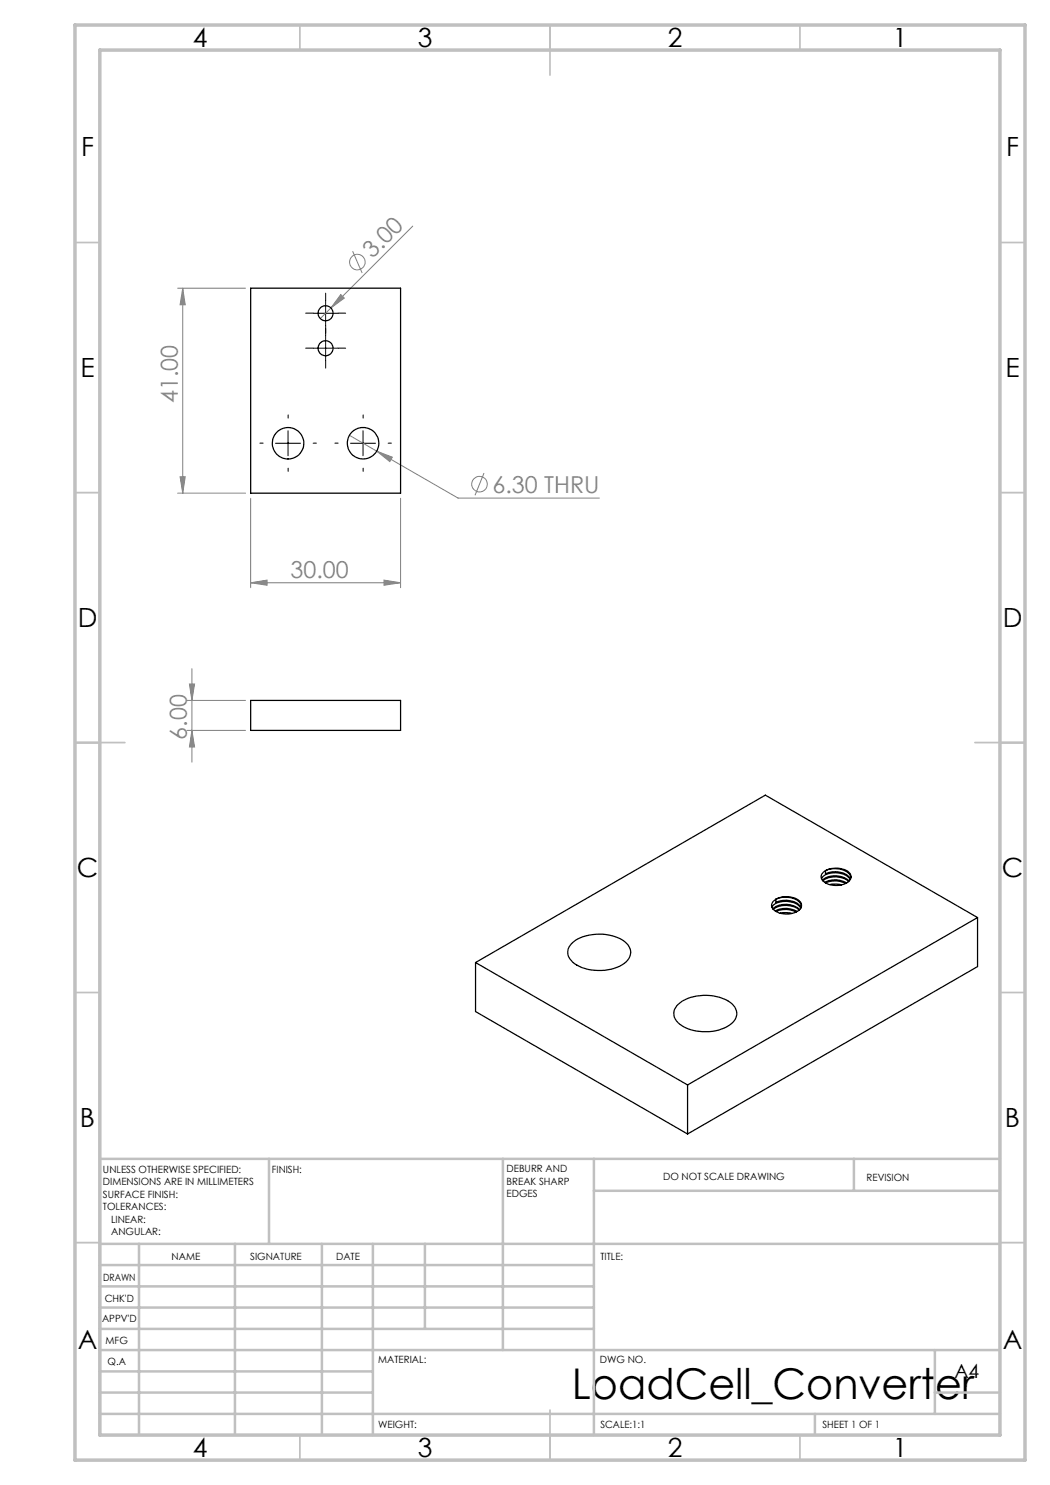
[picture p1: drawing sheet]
<svg xmlns="http://www.w3.org/2000/svg" width="210mm" height="297mm" viewBox="0 0 210 297" stroke-linecap="round" stroke-linejoin="round" font-family="sans-serif">
<g fill="none" stroke="#808080" stroke-width=".2">
<path d="M35.5 57.6h13.6M36.5 57.6l.5 3.4h-1zM36.5 57.6v41M68.2 58.9l.7 .7-2.7 2zM70.5 50.2l1.9 4.4M82.6 45.2l-18.5 18.5M35.5 98.6h13.6M36 95.4h1l-.5 3.2zM50.1 99.7v17.8M69.9 87.1l5.5 3.1M75.4 90.2l3.1 1.2-.5 .9zM75.4 90.2l16.2 9.4h28.3"/>
<path d="M80.1 99.7v17.8M96.8 94.6l-1.8 4.5M50.1 116.6l3.3-.6v1zM50.1 116.6h30M76.8 116l3.3 .6-3.3 .4zM37.9 136.8h1l-.5 3.3zM38.4 133.7v18.7M37.4 140.1h11.7M37.4 146.1h11.7M38.4 146.1l.5 3.3h-1z"/>
<circle cx="71.5" cy="52.4" r="1.55"/>
<circle cx="95.9" cy="96.8" r="1.55"/>
</g>
<g fill="none" stroke="#000" stroke-width=".2" stroke-dasharray="15.2 1.3 1.3 1.3">
<path d="M62.6 69.6h-1.5M62.6 62.6h-1.5M65.1 67.1v-1.5M65.1 72.1v1.5M65.1 60.1v-1.5M65.1 65.1v1.5M67.6 69.6h1.5M67.6 62.6h1.5M52.6 88.6h-.6M57.6 83.6v-.6M57.6 93.6v.7M62.6 88.6h.7"/>
<path d="M67.6 88.6h-.6M72.6 83.6v-.6M72.6 93.6v.7M77.6 88.6h.7"/>
</g>
<path d="M62.6 69.6h5M62.6 62.6h5M65.1 60.1v5.1M65.1 67.2v4.9M55.1 88.6h5M57.6 86.1v5.1M70.1 88.6h5M72.6 86.1v5.1" fill="none" stroke="#000" stroke-width=".2"/>
<g fill="none" stroke="#c0c0c0" stroke-width=".35">
<path d="M60 5v5M110 5v10M160 5v5M15 48.5h5M200 48.5h5M15 98.5h5M200 98.5h5M15 148.5h10M195 148.5h10M15 198.5h5M200 198.5h5M15 248.5h5"/>
<path d="M200 248.5h5M60 287v5M110 282v10M160 287v5"/>
</g>
<g fill="none" stroke="#c0c0c0" stroke-width=".5">
<path d="M53.8 231.8v17M100.6 231.8v38.2M118.8 231.8v55.2M118.8 238.2h81.2M170.8 231.8v6.4M200 231.8h-180v55.2M20 248.8h180M20 257.3h98.8M20 253h98.8M27.8 248.8v38.2M47 248.8v38.2M64.4 248.8v38.2"/>
<path d="M74.6 248.8v38.2M85 248.8v17M20 265.8h98.8M20 261.5h98.8M20 278.5h54.6M20 274.3h54.6M20 270h180M187 278.5h13M187 270v12.8M20 282.8h180M163 282.8v4.2"/>
</g>
<path d="M15 5h190v287h-190zM20 10h180v277h-180z" fill="none" stroke="#c0c0c0" stroke-width=".7"/>
<g fill="#808080">
<path d="M75.4 90.2l3.1 1.2-.5 .9z"/>
<path d="M68.2 58.9l.7 .7-2.7 2z"/>
<path d="M50.1 116.6l3.3-.6v1zM76.8 116l3.3 .6-3.3 .4z"/>
<path d="M36.5 57.6l.5 3.4h-1zM36 95.4h1l-.5 3.2zM37.9 136.8h1l-.5 3.3zM38.4 146.1l.5 3.3h-1z"/>
</g>
<g fill="none" stroke="#000" stroke-width=".25">
<path d="M50.1 57.6h30v41h-30zM50.1 140.1h30v6h-30zM155.2 179.8v.7a4.4 4.4 0 0 1 4.7 .6l.3 .4M155.2 179.8a4.1 4.1 0 0 1 5 1.1l.1 .3M164.3 175.7a2.74 2.74 0 0 1 2.9-1.1 3.4 3.4 0 0 1 2.8 1.3M164.5 176.1a4.1 4.1 0 0 1 5.3 .1M164.6 174.6a4.2 4.2 0 0 1 5.4 .1 1.5 1.5 0 0 1-1.2 2.1 4 4 0 0 1-4.4-.9l-.1-.3a1.07 1.07 0 0 1 .3-1zM164.6 176.2a4.2 4.2 0 0 1 5.1 .1M165 176.5a4.4 4.4 0 0 1 4.3 .1M165.1 174.1v.7a4.4 4.4 0 0 1 4.7 .6l.3 .4M165.1 174.1a4.6 4.6 0 0 1 4.7 .6l.4 .8M165.1 176.6a4.5 4.5 0 0 1 4 .1"/>
<path d="M165.9 176.9l1.3-.1 1.1 .2M95.1 192.5v9.8l42.4 24.5M95.1 192.5l42.4 24.5M114.3 188.7a8.6 8.6 0 0 1 7.4-1.7 5.2 5.2 0 0 1 4.3 2.8 2.96 2.96 0 0 1-2.1 3.4 9.5 9.5 0 0 1-9.4-.8 2.43 2.43 0 0 1-.2-3.7zM154.4 181.4a1.75 1.75 0 0 1 1.4-1 4.4 4.4 0 0 1 4.1 .9l.3 .3M154.6 181.8a4.2 4.2 0 0 1 5.3 .1M154.7 180.3a4.2 4.2 0 0 1 5.4 .1 1.33 1.33 0 0 1-.8 2 4.1 4.1 0 0 1-4.9-.8 1.04 1.04 0 0 1 .3-1.3zM154.7 181.9a4.2 4.2 0 0 1 5.1 .1M155 182.2a4.4 4.4 0 0 1 4.4 .1M155.2 182.3a4.5 4.5 0 0 1 4 .1M156 182.6l1.3-.1 1.1 .2M195.5 183.5l-42.4-24.5-58 33.5"/>
<path d="M195.5 183.5l-58 33.5M195.5 183.5v9.8l-58 33.5M135.4 201.2a8.2 8.2 0 0 1 7.2-2 5.7 5.7 0 0 1 4.5 2.6 2.77 2.77 0 0 1-1.7 3.5 9.6 9.6 0 0 1-9.4-.4 2.47 2.47 0 0 1-.6-3.7zM137.5 217v9.8"/>
<circle cx="65.1" cy="69.6" r="1.5"/>
<circle cx="65.1" cy="62.6" r="1.51"/>
<circle cx="57.6" cy="88.6" r="3.1"/>
<circle cx="72.6" cy="88.7" r="3.1"/>
</g>
<text font-size="8.5" x="114.4" y="279.7">LoadCell_Converter</text>
<g font-size="5.3">
<text x="38.5" y="9.5">4</text>
<text x="83.5" y="9.5">3</text>
<text x="133.6" y="9.5">2</text>
<text x="178.6" y="9.5">1</text>
<text x="16.2" y="31.2">F</text>
<text x="201.2" y="31.2">F</text>
<text x="16.1" y="75.5">E</text>
<text x="201.1" y="75.5">E</text>
<text x="15.5" y="125.5">D</text>
<text x="200.5" y="125.5">D</text>
<text x="15.4" y="175.5">C</text>
<text x="200.4" y="175.5">C</text>
<text x="16" y="225.5">B</text>
<text x="201" y="225.5">B</text>
<text x="15.5" y="269.8">A</text>
<text x="200.5" y="269.8">A</text>
<text x="38.5" y="291.5">4</text>
<text x="83.5" y="291.5">3</text>
<text x="133.6" y="291.5">2</text>
<text x="178.6" y="291.5">1</text>
</g>
<g font-size="4.7" fill="#808080">
<text x="74.5" y="51.8" transform="rotate(-45 74.5 51.8)">3.00</text>
<text x="35.5" y="80.6" transform="rotate(-90 35.5 80.6)">41.00</text>
<text x="98.5" y="98.5">6.30 THRU</text>
<text x="58.1" y="115.5">30.00</text>
<text x="37.4" y="148" transform="rotate(-90 37.4 148)">6.00</text>
</g>
<text font-size="3.9" x="190.9" y="275.5">A4</text>
<g font-size="2">
<text x="20.6" y="234.6">UNLESS OTHERWISE SPECIFIED:</text>
<text x="20.6" y="237.1">DIMENSIONS ARE IN MILLIMETERS</text>
<text x="20.6" y="239.6">SURFACE FINISH:</text>
<text x="54.4" y="234.6">FINISH:</text>
<text x="101.3" y="234.5">DEBURR AND</text>
<text x="101.3" y="237">BREAK SHARP</text>
<text x="101.3" y="239.5">EDGES</text>
<text x="132.6" y="236">DO NOT SCALE DRAWING</text>
<text x="173.3" y="236.2">REVISION</text>
<text x="20.6" y="242.1">TOLERANCES:</text>
<text x="22.2" y="244.6">LINEAR:</text>
<text x="22.2" y="247.1">ANGULAR:</text>
<text x="34.3" y="252">NAME</text>
<text x="50" y="251.9">SIGNATURE</text>
<text x="67.2" y="251.9">DATE</text>
<text x="120.1" y="251.9">TITLE:</text>
<text x="20.6" y="256.1">DRAWN</text>
<text x="20.9" y="260.3">CHK'D</text>
<text x="20.4" y="264.4">APPV'D</text>
<text x="21.1" y="268.8">MFG</text>
<text x="21.5" y="273">Q.A</text>
<text x="75.6" y="272.5">MATERIAL:</text>
<text x="120" y="272.5">DWG NO.</text>
<text x="75.6" y="285.5">WEIGHT:</text>
<text x="120.1" y="285.6">SCALE:1:1</text>
<text x="164.5" y="285.6">SHEET 1 OF 1</text>
</g>
</svg>
